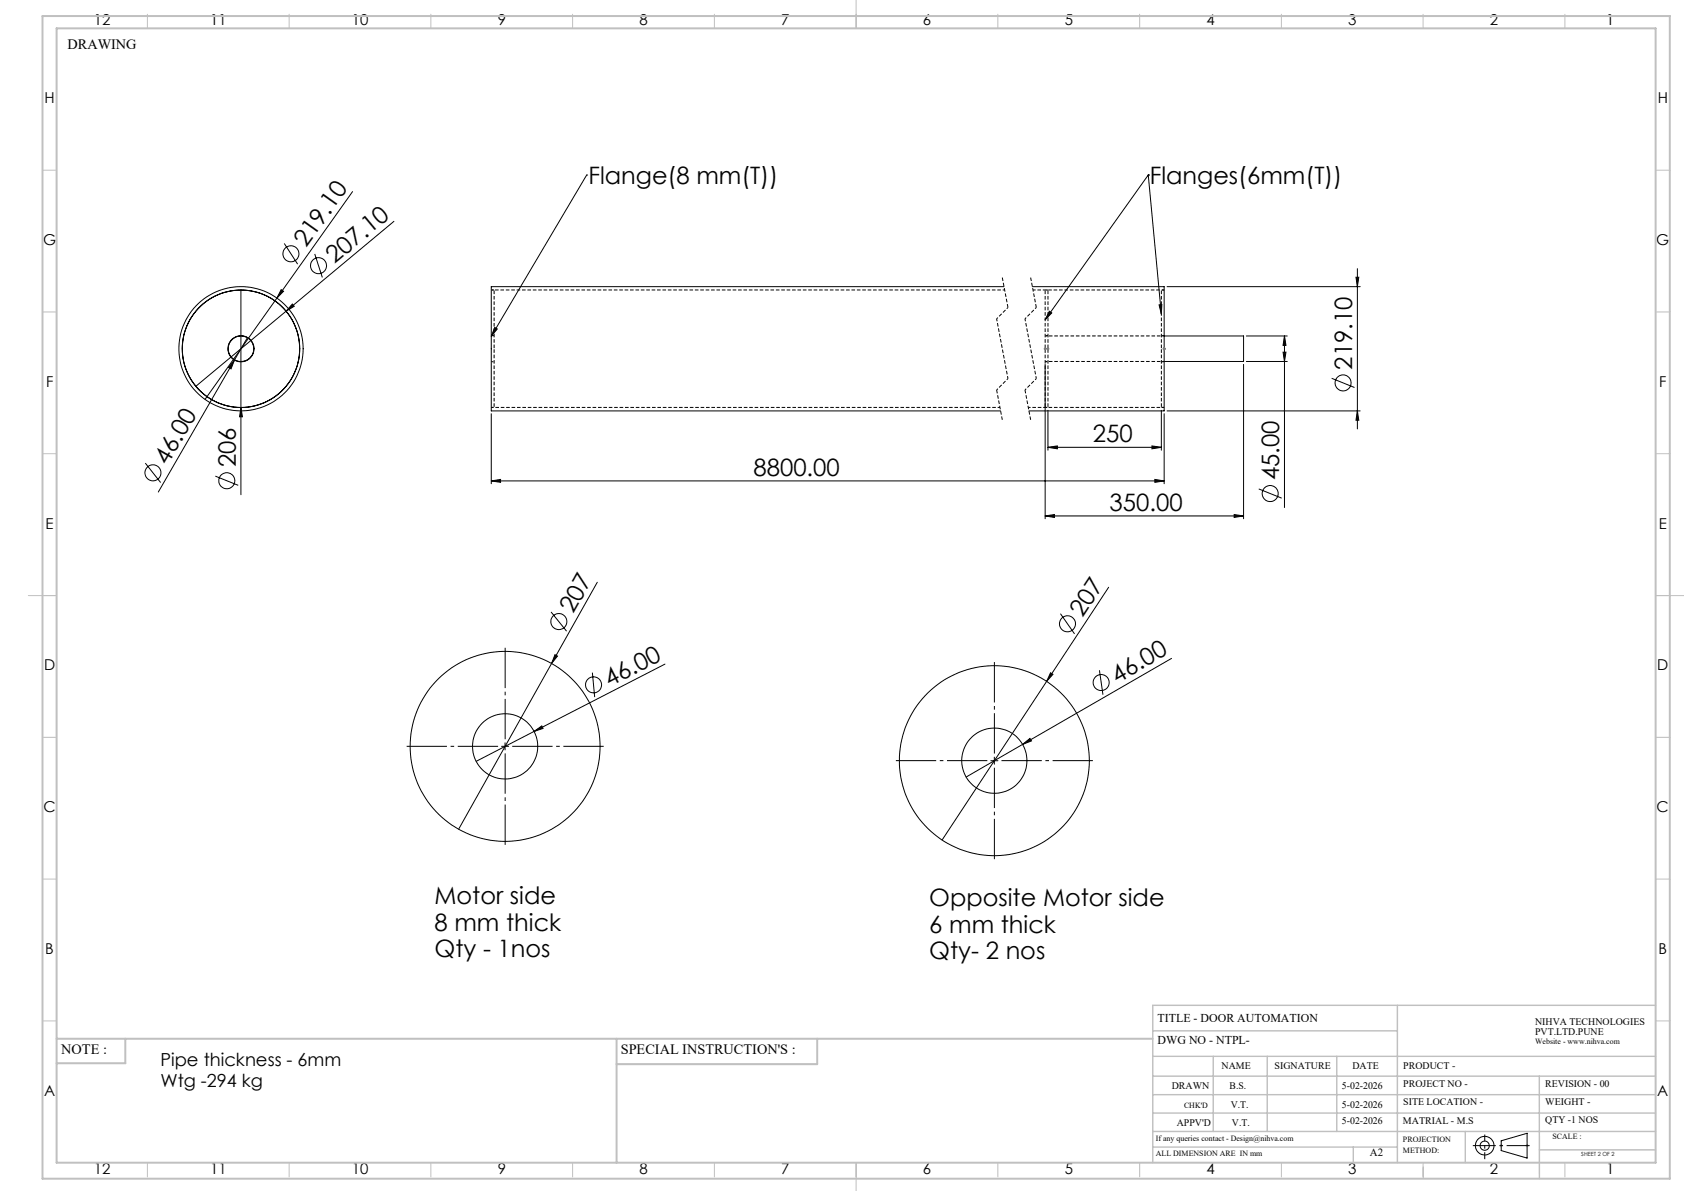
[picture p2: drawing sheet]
<svg xmlns="http://www.w3.org/2000/svg" width="594mm" height="420mm" viewBox="0 0 594 420" stroke-linecap="round" stroke-linejoin="round" font-family="sans-serif">
<g fill="none" stroke="#000" stroke-width=".35">
<path d="M124.4 67.6l-52.1 73.2M139 78.1l-38.1 31.6M206.9 61.7h.1M206.9 61.7l-33.6 56.9M405 61.7h.1M405 61.7l-36.3 51.1M405 61.7l4.6 49.1M100.3 85.8l4.7 7.4M111 89.6l2.7 8.2M478.3 97.8h1l-.5 3.3zM478.8 94.7v56.6M85 102.3v72.2"/>
<path d="M87.3 119l-4.6 8M99.2 102.1l.8 .6-2.3 2.4zM100.9 109.7l-31.8 26.5M103.1 107.2l.7 .8-2.9 1.7zM174.5 115.5l.9 .5-2.1 2.6zM354.1 101.1h-180.8v43.8h179.6M364.1 101.1h46.5v43.8h-47.7M370.1 109.8l.9 .6-2.3 2.4zM408.8 107.5l1-.1-.2 3.4zM410.6 118.5h28v9h-28M411.7 101.1h68.1M439.6 118.5h14.5"/>
<path d="M453.1 118.5l.5 3.3h-1zM453.1 118.5v60.5M82.7 127l-1.2 3.1-.9-.5zM82.7 127l-26.9 46.5M368.7 128.5v54.4M438.6 128.5v54.4M439.6 127.5h14.5M452.6 124.2h1l-.5 3.3zM469.7 133.4l8.1 3.2M85 143.7l.5 3.3h-1zM173.3 145.9v24.7M369.6 157.7l3.4-.4v1z"/>
<path d="M369.6 144.7v14.1M369.6 157.7h40M406.3 157.3l3.3 .4-3.3 .6zM409.6 144.7v14.1M410.6 145.9v24.7M411.7 144.9h68.1M478.8 144.9l.5 3.3h-1zM51.3 163.3l5.4 6.9M76 167.9l8 3.3M173.3 169.6l3.3-.5v1zM173.3 169.6h237.3M407.4 169.1l3.2 .5-3.2 .5z"/>
<path d="M444 172.4l8.1 3.3M368.7 181.9l3.2-.4v1zM368.7 181.9h69.9M435.3 181.5l3.3 .4-3.3 .6zM194.4 215.8l5.4 6.8M210.7 205.3l-16.1 28.7M374.1 216.4l4.9 7.1M391.1 207.1l-21.9 33.2M194.6 234l-32.8 58.4M195.8 230.9l.8 .5-2 2.6zM209 237.2l.8 8.6M234.6 234.2l-46.2 23.7"/>
<path d="M370.6 237.3l.8 .5-2.2 2.5zM387.8 236.4l1.2 8.6M413.2 232.2l-52.5 30.3M188.4 257.9l2.7-1.9 .5 .9zM188.4 257.9l-20.4 10.6M369.2 240.3l-36.9 55.9M176.9 263.2h2.5M178.2 262v2.5M349.5 268.3h2.5M350.7 267v2.5M360.7 262.5l2.6-2.1 .5 .9zM360.7 262.5l-19.9 11.5"/>
<path d="M529.5 402.3l9.2-2.7v8.8l-9.2-2.7z"/>
<circle cx="102.6" cy="89.5" r="2.82"/>
<circle cx="112.3" cy="93.7" r="2.83"/>
<circle cx="85" cy="123" r="4.5"/>
<circle cx="85" cy="123" r="4.6"/>
<circle cx="85" cy="123" r="21.9"/>
<circle cx="85" cy="123" r="20.7"/>
<circle cx="473.8" cy="135" r="2.82"/>
<circle cx="53.9" cy="166.7" r="2.82"/>
<circle cx="80" cy="169.5" r="2.83"/>
<circle cx="448" cy="174" r="2.82"/>
<circle cx="197.1" cy="219.2" r="2.83"/>
<circle cx="376.5" cy="220" r="2.83"/>
<circle cx="209.4" cy="241.5" r="2.82"/>
<circle cx="388.4" cy="240.7" r="2.83"/>
<circle cx="178.1" cy="263.2" r="11.5"/>
<circle cx="178.2" cy="263.2" r="33.5"/>
<circle cx="350.7" cy="268.3" r="11.5"/>
<circle cx="350.7" cy="268.3" r="33.5"/>
<circle cx="523.7" cy="404" r="1.62"/>
<circle cx="523.7" cy="404" r="3.3"/>
</g>
<path d="M174.3 123v-20.7M368.7 123v-20.7M369.7 123v-20.7M409.7 123v-20.7M174.3 143.7v-20.7M368.7 143.7v-20.7M369.7 143.7v-20.7M409.7 143.7v-20.7" fill="none" stroke="#000" stroke-width=".35" stroke-dasharray="1.3 .6" stroke-dashoffset="-.2" stroke-linecap="butt"/>
<path d="M351.5 112.4l4 21.1M361.5 112.4l4 21.1M410.7 102.3h-46.3" fill="none" stroke="#000" stroke-width=".35" stroke-dasharray="1.3 .6" stroke-dashoffset=".4" stroke-linecap="butt"/>
<g fill="none" stroke="#000" stroke-width=".35" stroke-dasharray="1.3 .6" stroke-dashoffset=".5" stroke-linecap="butt">
<path d="M174.3 102.3h-1M174.3 118.4h-1M369.7 102.3h-1M369.7 118.4h-1M410.7 102.3h-1M410.7 118.4h-1M173.3 127.6h1M368.7 127.6h1M409.7 127.6h1M173.3 143.7h179.4M173.3 143.7h1M362.7 143.7h48"/>
<path d="M368.7 143.7h1M409.7 143.7h1"/>
</g>
<path d="M354.4 102.3h-181.1M410.7 118.5h-42M368.7 127.5h42" fill="none" stroke="#000" stroke-width=".35" stroke-dasharray="1.3 .6" stroke-dashoffset=".6" stroke-linecap="butt"/>
<path d="M368.2 123h1.9M368.3 122.6l.7 .7M368.7 122.5v1M369 122.6l-.7 .7M369.3 122.6l.7 .7M369.6 122.5v1M370 122.6l-.7 .7M410.1 123h1M410.3 122.6l.7 .7M410.6 122.5v1M411 122.6l-.7 .7" fill="none" stroke="#808080" stroke-width=".35"/>
<g fill="none" stroke="#c0c0c0" stroke-width=".35">
<path d="M52 5v5M102 5v5M152 5v5M202 5v5M252 5v5M302 0v10M352 5v5M402 5v5M452 5v5M502 5v5M552 5v5M15 60h5"/>
<path d="M584 60h5M15 110h5M584 110h5M15 160h5M584 160h5M10 210h10M584 210h10M15 260h5M584 260h5M15 310h5M584 310h5M15 360h5"/>
<path d="M584 360h5M52 410v5M102 410v5M152 410v5M202 410v5M252 410v5M302 410v10M352 410v5M402 410v5M452 410v5M502 410v5M502 411.6v4.1"/>
<path d="M529 404h1M529.2 403.7l.7 .7M529.5 403.5v1M529.9 403.7l-.7 .7M538.1 404h1.1M538.3 403.7l.7 .7M538.7 403.5v1M539 403.7l-.7 .7M552 410v5"/>
</g>
<path d="M175.7 263.2h-32.3M178.2 260.7v-32.3M178.2 265.7v32.2M180.7 263.2h32.2M348.3 268.2h-32.3M350.8 265.7v-32.2M350.8 270.7v32.3M353.3 268.2h32.2" fill="none" stroke="#000" stroke-width=".35" stroke-dasharray="15.2 1.3 1.3 1.3" stroke-dashoffset="1" stroke-linecap="butt"/>
<path d="M353.5 97.9l2 10.5M363.5 97.9l2 10.5M351.5 137.5l2 10.6M361.5 137.5l2 10.6" fill="none" stroke="#000" stroke-width=".35" stroke-dasharray="1.3 .6" stroke-linecap="butt"/>
<path d="M355.5 108.4l-4 4M365.5 108.4l-4 4M355.5 133.5l-4 4M365.5 133.5l-4 4" fill="none" stroke="#000" stroke-width=".35" stroke-dasharray="1.3 .6" stroke-dashoffset=".7" stroke-linecap="butt"/>
<path d="M519.5 404h20.1" fill="none" stroke="#000" stroke-width=".35" stroke-dasharray="15.2 1.3 1.3 1.3" stroke-dashoffset="7.1" stroke-linecap="butt"/>
<path d="M523.7 408.8v-8.7" fill="none" stroke="#000" stroke-width=".35" stroke-dasharray="15.2 1.3 1.3 1.3" stroke-dashoffset="12.8" stroke-linecap="butt"/>
<g fill="none" stroke="#c0c0c0" stroke-width=".5">
<path d="M492.9 354.5v55.5M584 354.5h-177.4v55.5M406.6 372.5h177.4M406.6 379.5h177.4M406.6 363.5h86.3M428 372.5v26.5M447 372.5v26.5M471.5 372.5v26.5M543 379.5v36.2M406.6 392.5h177.4M406.6 386h177.4M406.6 399h177.4"/>
<path d="M516.9 399v11M406.6 404.5h86.3M477.3 404.5v5.5M543 405.5h41"/>
</g>
<path d="M15 5.7h574v410h-574zM20 10h564v400h-564zM20 366.3h386.6M44.2 366.3v8.6h-24.2M217.5 366.3v43.7M288.3 366.3v9h-70.8" fill="none" stroke="#c0c0c0" stroke-width=".7"/>
<g fill="#000">
<path d="M99.2 102.1l.8 .6-2.3 2.4zM103.1 107.2l.7 .8-2.9 1.7zM82.7 127l-1.2 3.1-.9-.5zM85 143.7l.5 3.3h-1zM195.8 230.9l.8 .5-2 2.6zM188.4 257.9l2.7-1.9 .5 .9zM370.6 237.3l.8 .5-2.2 2.5zM360.7 262.5l2.6-2.1 .5 .9z"/>
<path d="M478.3 97.8h1l-.5 3.3zM478.8 144.9l.5 3.3h-1zM453.1 118.5l.5 3.3h-1zM452.6 124.2h1l-.5 3.3z"/>
<path d="M173.3 169.6l3.3-.5v1zM407.4 169.1l3.2 .5-3.2 .5zM369.6 157.7l3.4-.4v1zM406.3 157.3l3.3 .4-3.3 .6zM368.7 181.9l3.2-.4v1zM435.3 181.5l3.3 .4-3.3 .6zM370.1 109.8l.9 .6-2.3 2.4zM408.8 107.5l1-.1-.2 3.4zM174.5 115.5l.9 .5-2.1 2.6z"/>
</g>
<g font-size="8.5">
<text x="207.5" y="65">Flange(8 mm(T))</text>
<text x="405.6" y="65">Flanges(6mm(T))</text>
<text x="107.9" y="87.5" transform="rotate(-55 107.9 87.5)">219.10</text>
<text x="118" y="93.2" transform="rotate(-40 118 93.2)">207.10</text>
<text x="477" y="130.4" transform="rotate(-90 477 130.4)">219.10</text>
<text x="385.5" y="155.9">250</text>
<text x="59.1" y="164.3" transform="rotate(-60 59.1 164.3)">46.00</text>
<text x="83.2" y="164.9" transform="rotate(-90 83.2 164.9)">206</text>
<text x="265.8" y="167.7">8800.00</text>
<text x="451.3" y="169.4" transform="rotate(-90 451.3 169.4)">45.00</text>
<text x="391.4" y="180.1">350.00</text>
<text x="202.2" y="216.7" transform="rotate(-61 202.2 216.7)">207</text>
<text x="381.8" y="217.8" transform="rotate(-57 381.8 217.8)">207</text>
<text x="215" y="242.2" transform="rotate(-27 215 242.2)">46.00</text>
<text x="394.1" y="241.1" transform="rotate(-30 394.1 241.1)">46.00</text>
<text x="153.3" y="318.7">Motor side</text>
<text x="327.8" y="319.4">Opposite Motor side</text>
<text x="153.3" y="328.1">8 mm thick</text>
<text x="327.8" y="328.9">6 mm thick</text>
<text x="153.3" y="337.6">Qty - 1nos</text>
<text x="327.8" y="338.3">Qty- 2 nos</text>
</g>
<g font-size="6.3">
<text x="56.6" y="376">Pipe thickness - 6mm</text>
<text x="56.6" y="383.4">Wtg -294 kg</text>
</g>
<g font-size="5.3">
<text x="33.1" y="8.9">12</text>
<text x="74.1" y="8.9">11</text>
<text x="124.1" y="8.9">10</text>
<text x="175.6" y="8.9">9</text>
<text x="225.6" y="8.9">8</text>
<text x="275.6" y="8.9">7</text>
<text x="325.6" y="8.9">6</text>
<text x="375.6" y="8.9">5</text>
<text x="425.6" y="8.9">4</text>
<text x="475.6" y="8.9">3</text>
<text x="525.6" y="8.9">2</text>
<text x="566.6" y="8.9">1</text>
<text x="15.7" y="36.4">H</text>
<text x="584.7" y="36.4">H</text>
<text x="15.2" y="86.4">G</text>
<text x="584.2" y="86.4">G</text>
<text x="16.2" y="136.4">F</text>
<text x="585.2" y="136.4">F</text>
<text x="16.1" y="186.4">E</text>
<text x="585.1" y="186.4">E</text>
<text x="15.5" y="236.4">D</text>
<text x="584.5" y="236.4">D</text>
<text x="15.4" y="286.4">C</text>
<text x="584.4" y="286.4">C</text>
<text x="16" y="336.4">B</text>
<text x="585" y="336.4">B</text>
<text x="15.5" y="386.4">A</text>
<text x="584.5" y="386.4">A</text>
<text x="33.1" y="413.9">12</text>
<text x="74.1" y="413.9">11</text>
<text x="124.1" y="413.9">10</text>
<text x="175.6" y="413.9">9</text>
<text x="225.6" y="413.9">8</text>
<text x="275.6" y="413.9">7</text>
<text x="325.6" y="413.9">6</text>
<text x="375.6" y="413.9">5</text>
<text x="425.6" y="413.9">4</text>
<text x="475.6" y="413.9">3</text>
<text x="525.6" y="413.9">2</text>
<text x="566.6" y="413.9">1</text>
</g>
<g font-size="5">
<text x="23.8" y="17.2">DRAWING</text>
<text x="21.6" y="371.8">NOTE :</text>
<text x="218.9" y="371.8">SPECIAL INSTRUCTION'S :</text>
</g>
<g font-size="4.2">
<text x="408.3" y="360.3">TITLE - DOOR AUTOMATION</text>
<text x="408.3" y="368.2">DWG NO - NTPL-</text>
</g>
<text font-size="3.9" x="483.2" y="407.7">A2</text>
<g font-size="3.5">
<text x="541.5" y="361.3">NIHVA TECHNOLOGIES</text>
<text x="541.5" y="364.9">PVT.LTD.PUNE</text>
<text x="430.9" y="377">NAME</text>
<text x="449.6" y="377">SIGNATURE</text>
<text x="477" y="377">DATE</text>
<text x="495" y="377">PRODUCT -</text>
<text x="495" y="383.3">PROJECT NO -</text>
<text x="545.1" y="383.3">REVISION - 00</text>
<text x="413.3" y="384.1">DRAWN</text>
<text x="433.7" y="384.1">B.S.</text>
<text x="473.4" y="384.1">5-02-2026</text>
<text x="495" y="389.8">SITE LOCATION -</text>
<text x="545.1" y="389.8">WEIGHT -</text>
<text x="434.1" y="390.6">V.T.</text>
<text x="473.4" y="390.6">5-02-2026</text>
<text x="415.1" y="396.9">APPV'D</text>
<text x="434.6" y="396.9">V.T.</text>
<text x="473.4" y="396.5">5-02-2026</text>
<text x="494.8" y="396.5">MATRIAL - M.S</text>
<text x="545.1" y="396.1">QTY -1 NOS</text>
</g>
<g font-size="2.8">
<text x="541.5" y="368.3">Website - www.nihva.com</text>
<text x="417.6" y="390.6">CHK'D</text>
<text x="547.6" y="401.7">SCALE :</text>
<text x="407.7" y="402.2">If any queries contact - Design@nihva.com</text>
<text x="407.7" y="407.7">ALL DIMENSION ARE IN mm</text>
<text x="494.8" y="402.7">PROJECTION</text>
<text x="494.8" y="406.5">METHOD:</text>
</g>
<text font-size="2" x="557.8" y="407.8">SHEET 2 OF 2</text>
</svg>
